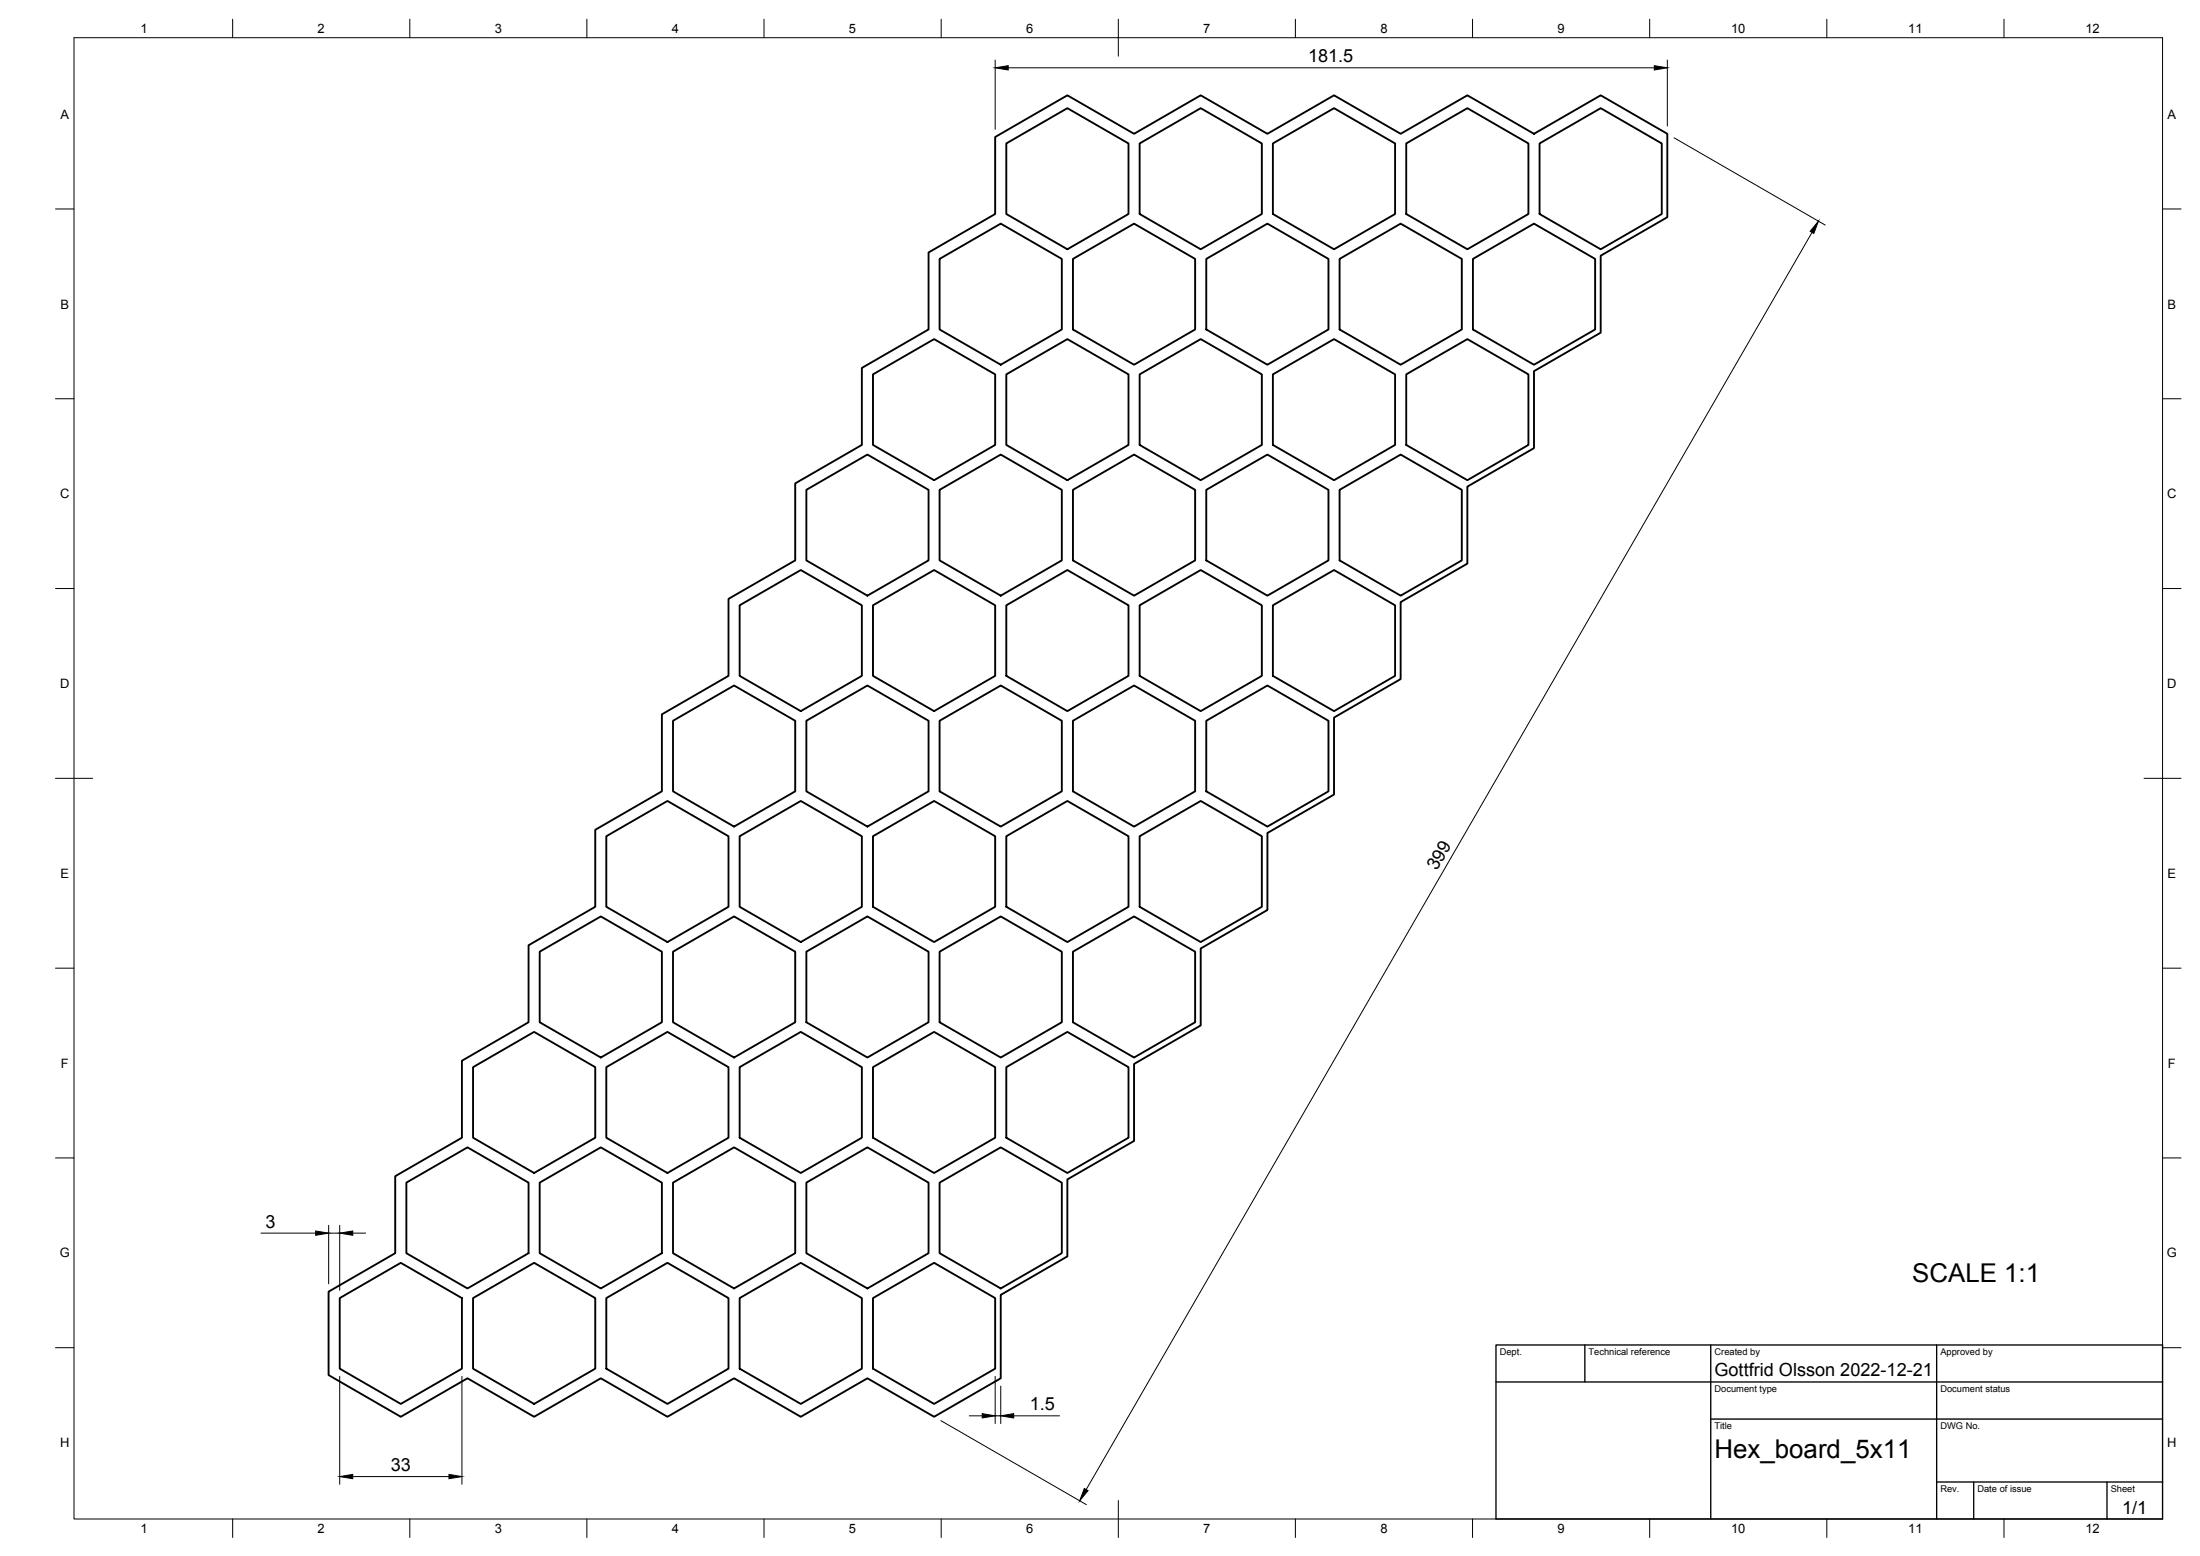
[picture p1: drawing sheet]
<svg xmlns="http://www.w3.org/2000/svg" width="594mm" height="420mm" viewBox="0 0 594 420" stroke-linecap="round" stroke-linejoin="round" font-family="sans-serif">
<!-- layer: Visible -->
<g fill="none" stroke="#000" stroke-width=".51">
<path d="M268.7 37l19.5-11.3 18 10.4 18-10.4 18 10.4 18-10.4 18 10.4 18-10.4 18 10.4 18-10.4 18 10.4v22.6l-18 10.3v20.8l-18 10.4v20.8l-18 10.4v20.8l-18 10.4v20.8l-18 10.4v20.7l-18 10.4v20.8l-18 10.4v20.8l-18 10.4v20.8l-18 10.4v20.8l-18 10.4v22.5l-18 10.4-18-10.4-18 10.4-18-10.4-18 10.4-18-10.4-18 10.4-18-10.4-18 10.4-19.5-11.3v-22.5l18-10.4v-20.8l18-10.4v-20.8l18-10.4v-20.8l18-10.3v-20.8l18-10.4v-20.8l18-10.4v-20.8l18-10.4v-20.8l18-10.4v-20.7l18-10.4v-20.8l18-10.4zM271.7 38.7l16.5-9.5 16.5 9.5v19.1l-16.5 9.5-16.5-9.5zM307.7 38.7l16.5-9.5 16.5 9.5v19.1l-16.5 9.5-16.5-9.5zM343.7 38.7l16.5-9.5 16.5 9.5v19.1l-16.5 9.5-16.5-9.5zM379.7 38.7l16.5-9.5 16.5 9.5v19.1l-16.5 9.5-16.5-9.5zM415.7 38.7l16.5-9.5 16.5 9.5v19.1l-16.5 9.5-16.5-9.5zM253.7 69.9l16.5-9.5 16.5 9.5v19.1l-16.5 9.5-16.5-9.5zM289.7 69.9l16.5-9.5 16.5 9.5v19.1l-16.5 9.5-16.5-9.5zM325.7 69.9l16.5-9.5 16.5 9.5v19.1l-16.5 9.5-16.5-9.5zM361.7 69.9l16.5-9.5 16.5 9.5v19.1l-16.5 9.5-16.5-9.5zM397.7 69.9l16.5-9.5 16.5 9.5v19.1l-16.5 9.5-16.5-9.5zM235.7 101.1l16.5-9.5 16.5 9.5v19l-16.5 9.6-16.5-9.6z"/>
<path d="M271.7 101.1l16.5-9.5 16.5 9.5v19l-16.5 9.6-16.5-9.6zM307.7 101.1l16.5-9.5 16.5 9.5v19l-16.5 9.6-16.5-9.6zM343.7 101.1l16.5-9.5 16.5 9.5v19l-16.5 9.6-16.5-9.6zM379.7 101.1l16.5-9.5 16.5 9.5v19l-16.5 9.6-16.5-9.6zM217.7 132.3l16.5-9.6 16.5 9.6v19l-16.5 9.5-16.5-9.5zM253.7 132.3l16.5-9.6 16.5 9.6v19l-16.5 9.5-16.5-9.5zM289.7 132.3l16.5-9.6 16.5 9.6v19l-16.5 9.5-16.5-9.5zM325.7 132.3l16.5-9.6 16.5 9.6v19l-16.5 9.5-16.5-9.5zM361.7 132.3l16.5-9.6 16.5 9.6v19l-16.5 9.5-16.5-9.5zM199.7 163.4l16.5-9.5 16.5 9.5v19.1l-16.5 9.5-16.5-9.5zM235.7 163.4l16.5-9.5 16.5 9.5v19.1l-16.5 9.5-16.5-9.5zM271.7 163.4l16.5-9.5 16.5 9.5v19.1l-16.5 9.5-16.5-9.5z"/>
<path d="M307.7 163.4l16.5-9.5 16.5 9.5v19.1l-16.5 9.5-16.5-9.5zM343.7 163.4l16.5-9.5 16.5 9.5v19.1l-16.5 9.5-16.5-9.5zM181.7 194.6l16.5-9.5 16.5 9.5v19.1l-16.5 9.5-16.5-9.5zM217.7 194.6l16.5-9.5 16.5 9.5v19.1l-16.5 9.5-16.5-9.5zM253.7 194.6l16.5-9.5 16.5 9.5v19.1l-16.5 9.5-16.5-9.5zM289.7 194.6l16.5-9.5 16.5 9.5v19.1l-16.5 9.5-16.5-9.5zM325.7 194.6l16.5-9.5 16.5 9.5v19.1l-16.5 9.5-16.5-9.5zM163.7 225.8l16.5-9.5 16.5 9.5v19.1l-16.5 9.5-16.5-9.5zM199.7 225.8l16.5-9.5 16.5 9.5v19.1l-16.5 9.5-16.5-9.5zM235.7 225.8l16.5-9.5 16.5 9.5v19.1l-16.5 9.5-16.5-9.5zM271.7 225.8l16.5-9.5 16.5 9.5v19.1l-16.5 9.5-16.5-9.5zM307.7 225.8l16.5-9.5 16.5 9.5v19.1l-16.5 9.5-16.5-9.5z"/>
<path d="M145.7 257l16.5-9.5 16.5 9.5v19l-16.5 9.6-16.5-9.6zM181.7 257l16.5-9.5 16.5 9.5v19l-16.5 9.6-16.5-9.6zM217.7 257l16.5-9.5 16.5 9.5v19l-16.5 9.6-16.5-9.6zM253.7 257l16.5-9.5 16.5 9.5v19l-16.5 9.6-16.5-9.6zM289.7 257l16.5-9.5 16.5 9.5v19l-16.5 9.6-16.5-9.6zM127.7 288.2l16.5-9.6 16.5 9.6v19l-16.5 9.5-16.5-9.5zM163.7 288.2l16.5-9.6 16.5 9.6v19l-16.5 9.5-16.5-9.5zM199.7 288.2l16.5-9.6 16.5 9.6v19l-16.5 9.5-16.5-9.5zM235.7 288.2l16.5-9.6 16.5 9.6v19l-16.5 9.5-16.5-9.5zM271.7 288.2l16.5-9.6 16.5 9.6v19l-16.5 9.5-16.5-9.5zM109.7 319.3l16.5-9.5 16.5 9.5v19.1l-16.5 9.5-16.5-9.5zM145.7 319.3l16.5-9.5 16.5 9.5v19.1l-16.5 9.5-16.5-9.5z"/>
<path d="M181.7 319.3l16.5-9.5 16.5 9.5v19.1l-16.5 9.5-16.5-9.5zM217.7 319.3l16.5-9.5 16.5 9.5v19.1l-16.5 9.5-16.5-9.5zM253.7 319.3l16.5-9.5 16.5 9.5v19.1l-16.5 9.5-16.5-9.5zM91.7 350.5l16.5-9.5 16.5 9.5v19.1l-16.5 9.5-16.5-9.5zM127.7 350.5l16.5-9.5 16.5 9.5v19.1l-16.5 9.5-16.5-9.5zM163.7 350.5l16.5-9.5 16.5 9.5v19.1l-16.5 9.5-16.5-9.5zM199.7 350.5l16.5-9.5 16.5 9.5v19.1l-16.5 9.5-16.5-9.5zM235.7 350.5l16.5-9.5 16.5 9.5v19.1l-16.5 9.5-16.5-9.5z"/>
</g>
<!-- layer: Border -->
<g fill="none" stroke="#000" stroke-width=".27">
<path d="M20 10.2h564v400h-564zM62.8 5.2v5M110.7 5.2v5M158.5 5.2v5M206.3 5.2v5M254.1 5.2v5M302 5.2v10M349.8 5.2v5M397.6 5.2v5M445.5 5.2v5M493.3 5.2v5M541.1 5.2v5"/>
<path d="M15 56.4h5M584 56.4h5M15 107.7h5M584 107.7h5M15 158.9h5M584 158.9h5M15 210.2h10M579 210.2h10M15 261.4h5M584 261.4h5M15 312.7h5M584 312.7h5"/>
<path d="M15 363.9h5M584 363.9h5M62.8 410.2v5M110.7 410.2v5M158.5 410.2v5M206.3 410.2v5M254.1 410.2v5M302 405.2v10M349.8 410.2v5M397.6 410.2v5M445.5 410.2v5M493.3 410.2v5"/>
<path d="M541.1 410.2v5"/>
</g>
<!-- layer: TitleBlock -->
<path d="M404 363.2h180v47h-180zM404 373.2h180M428 363.2v10M462 363.2v47M523 363.2v47M462 383.2h122M523 400.2h61M533 400.2v10M569 400.2v10" fill="none" stroke="#000" stroke-width=".36"/>
<!-- layer: Dimensions -->
<g fill="none" stroke="#000" stroke-width=".27">
<path d="M268.7 16.2v18.7M272.2 18.3h174.5M450.2 16.2v17.9M452.1 37.2l40.8 23.6M489.3 62.8l-196 339.4M70.5 333h14.7M88.8 330.9v15.8M88.8 333h2.9M91.7 330.9v17.5M95.2 333h3.5M91.7 371.7v29.1M124.7 371.7v29.1"/>
<path d="M268.7 371.7v12.7M270.2 374.3v10.1M95.2 398.7h26M254.1 383.6l39.3 22.7M261.7 382.3h3.5M268.7 382.3h1.5M273.7 382.3h12.4"/>
</g>
<path d="M268.7 18.3l3.5-.6v1.2zM446.7 17.7l3.5 .6-3.5 .6zM491 59.7l-1.2 3.3-1-.5zM85.2 332.4l3.6 .6-3.6 .6zM91.7 333l3.5-.6v1.2zM91.7 398.7l3.5-.6v1.2zM121.2 398.1l3.5 .6-3.5 .6zM265.2 381.7l3.5 .6-3.5 .6zM270.2 382.3l3.5-.6v1.2zM292.8 401.9l1 .6-2.3 2.8z" fill="#000" stroke="#000" stroke-width=".27"/>
<g font-size="7">
<text x="516.4" y="346.1">SCALE 1:1</text>
<text x="463" y="393.7">Hex_board_5x11</text>
</g>
<g font-size="4.9">
<text x="353.2" y="16.8">181.5</text>
<text x="388" y="235.3" transform="rotate(-60 388 235.3)">399</text>
<text x="71.7" y="331.5">3</text>
<text x="463" y="371.7">Gottfrid Olsson 2022-12-21</text>
<text x="278.1" y="380.9">1.5</text>
<text x="105.5" y="397.2">33</text>
<text x="573.1" y="408.8">1/1</text>
</g>
<g font-size="3.5">
<text x="37.9" y="8.9">1</text>
<text x="85.8" y="8.9">2</text>
<text x="133.6" y="8.9">3</text>
<text x="181.4" y="8.9">4</text>
<text x="229.3" y="8.9">5</text>
<text x="277.1" y="8.9">6</text>
<text x="324.9" y="8.9">7</text>
<text x="372.7" y="8.9">8</text>
<text x="420.6" y="8.9">9</text>
<text x="467.4" y="8.9">10</text>
<text x="515.3" y="8.9">11</text>
<text x="563.1" y="8.9">12</text>
<text x="16.3" y="32">A</text>
<text x="585.3" y="32">A</text>
<text x="16.3" y="83.3">B</text>
<text x="585.3" y="83.3">B</text>
<text x="16.2" y="134.6">C</text>
<text x="585.2" y="134.6">C</text>
<text x="16.2" y="185.8">D</text>
<text x="585.2" y="185.8">D</text>
<text x="16.3" y="237">E</text>
<text x="585.3" y="237">E</text>
<text x="16.4" y="288.3">F</text>
<text x="585.4" y="288.3">F</text>
<text x="16.1" y="339.6">G</text>
<text x="585.1" y="339.6">G</text>
<text x="16.2" y="390.8">H</text>
<text x="585.2" y="390.8">H</text>
<text x="37.9" y="413.9">1</text>
<text x="85.8" y="413.9">2</text>
<text x="133.6" y="413.9">3</text>
<text x="181.4" y="413.9">4</text>
<text x="229.3" y="413.9">5</text>
<text x="277.1" y="413.9">6</text>
<text x="324.9" y="413.9">7</text>
<text x="372.7" y="413.9">8</text>
<text x="420.6" y="413.9">9</text>
<text x="467.4" y="413.9">10</text>
<text x="515.3" y="413.9">11</text>
<text x="563.1" y="413.9">12</text>
</g>
<g font-size="2.5">
<text x="405" y="366">Dept.</text>
<text x="429" y="366">Technical reference</text>
<text x="463" y="366">Created by</text>
<text x="524" y="366">Approved by</text>
<text x="463" y="376">Document type</text>
<text x="524" y="376">Document status</text>
<text x="463" y="386">Title</text>
<text x="524" y="386">DWG No.</text>
<text x="524" y="403">Rev.</text>
<text x="534" y="403">Date of issue</text>
<text x="570" y="403">Sheet</text>
</g>
</svg>
